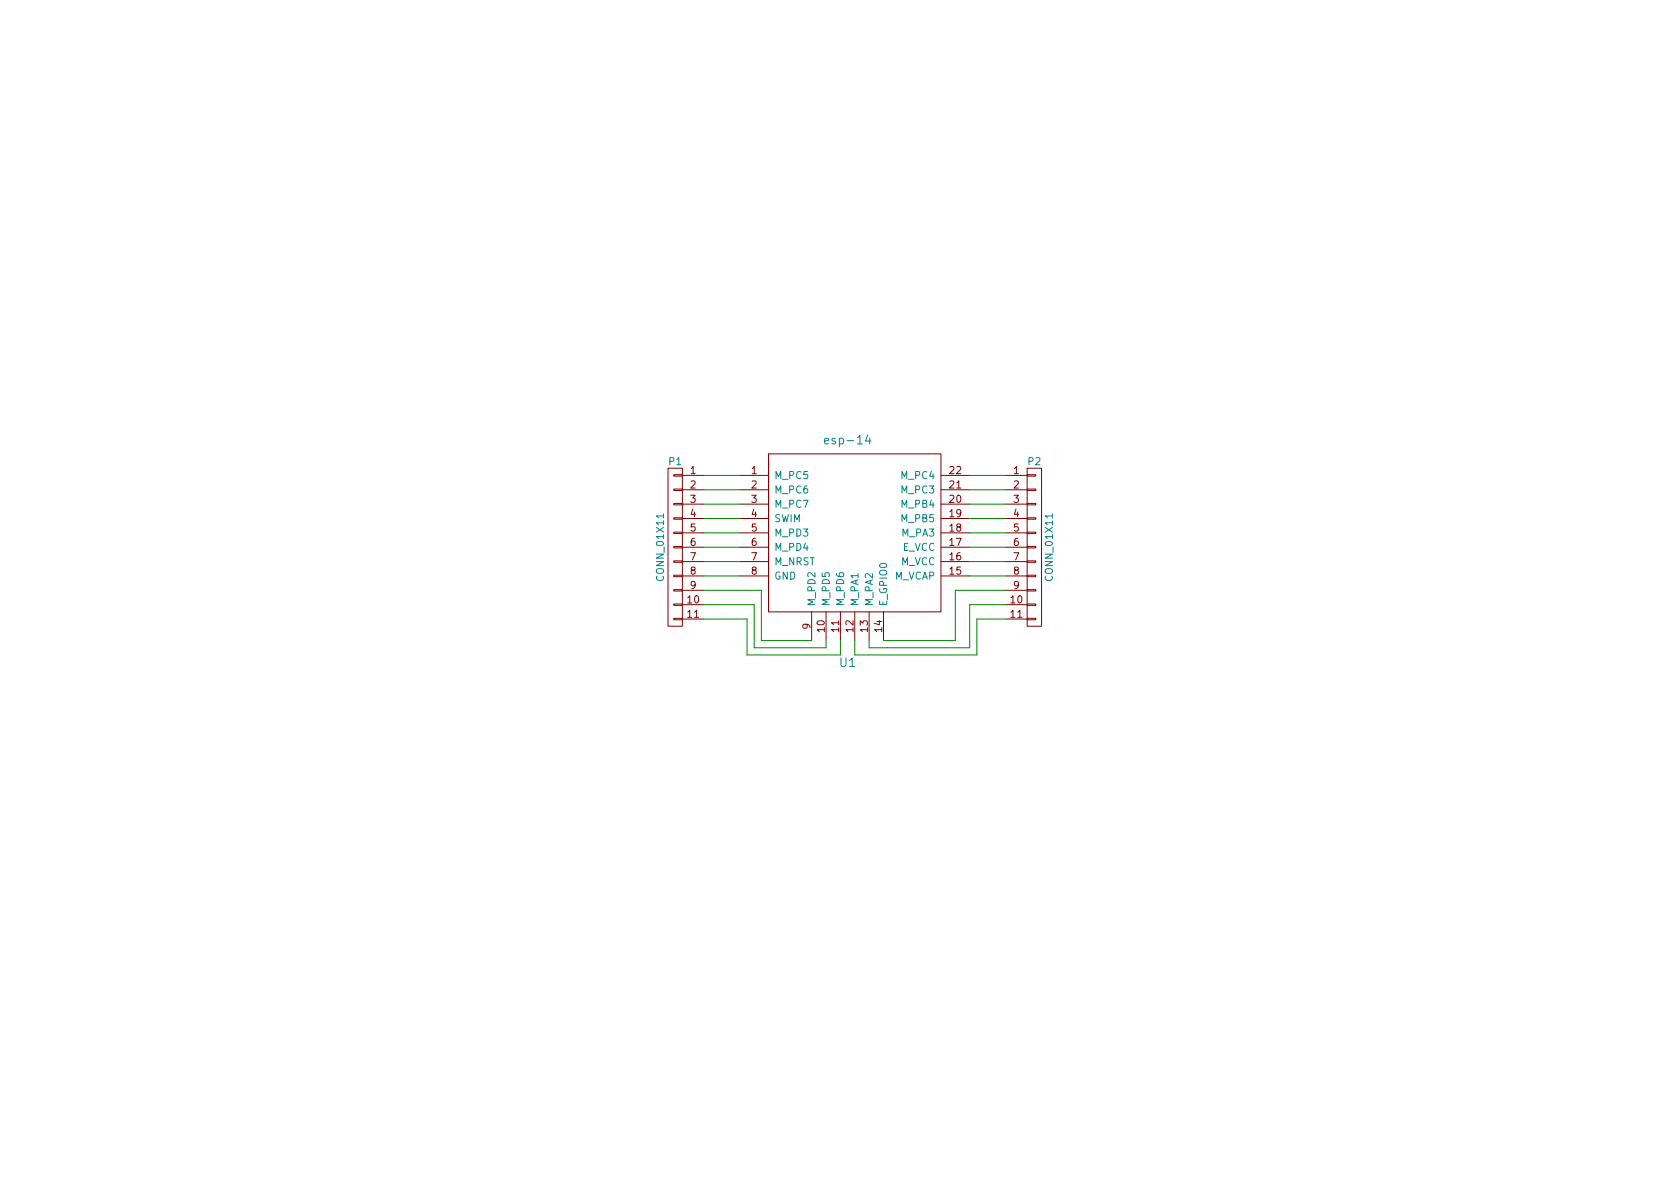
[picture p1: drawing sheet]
EESchema Schematic File Version 2
LIBS:power
LIBS:device
LIBS:transistors
LIBS:conn
LIBS:linear
LIBS:regul
LIBS:74xx
LIBS:cmos4000
LIBS:adc-dac
LIBS:memory
LIBS:xilinx
LIBS:microcontrollers
LIBS:dsp
LIBS:microchip
LIBS:analog_switches
LIBS:motorola
LIBS:texas
LIBS:intel
LIBS:audio
LIBS:interface
LIBS:digital-audio
LIBS:philips
LIBS:display
LIBS:cypress
LIBS:siliconi
LIBS:opto
LIBS:atmel
LIBS:contrib
LIBS:valves
LIBS:esp-14
EELAYER 25 0
EELAYER END
$Descr A4 11693 8268
encoding utf-8
Sheet 1 1
Title ""
Date ""
Rev ""
Comp ""
Comment1 ""
Comment2 ""
Comment3 ""
Comment4 ""
$EndDescr
$Comp
L esp-14 U1
U 1 1
P 5950 3700
F 0 "U1" H 5900 2800 60  0000 C CNN
F 1 "esp-14" H 5900 4350 60  0000 C CNN
F 2 "elliot:esp-14" H 5500 3900 60  0001 C CNN
F 3 "" H 5500 3900 60  0001 C CNN
	1    5950 3700
	1    0    0    -1  
$EndComp
$Comp
L CONN_01X11 P2
U 1 1
P 7200 3800
F 0 "P2" H 7200 4400 50  0000 C CNN
F 1 "CONN_01X11" V 7300 3800 50  0000 C CNN
F 2 "Pin_Headers:Pin_Header_Straight_1x11" H 7200 3800 50  0001 C CNN
F 3 "" H 7200 3800 50  0000 C CNN
	1    7200 3800
	1    0    0    -1  
$EndComp
$Comp
L CONN_01X11 P1
U 1 1
P 4700 3800
F 0 "P1" H 4700 4400 50  0000 C CNN
F 1 "CONN_01X11" V 4800 3800 50  0000 C CNN
F 2 "Pin_Headers:Pin_Header_Straight_1x11" H 4700 3800 50  0001 C CNN
F 3 "" H 4700 3800 50  0000 C CNN
	1    4700 3800
	-1   0    0    -1  
$EndComp
Wire Wire Line
	4900 3300 5150 3300
Wire Wire Line
	5150 3400 4900 3400
Wire Wire Line
	4900 3500 5150 3500
Wire Wire Line
	5150 3600 4900 3600
Wire Wire Line
	4900 3700 5150 3700
Wire Wire Line
	5150 3800 4900 3800
Wire Wire Line
	4900 3900 5150 3900
Wire Wire Line
	5150 4000 4900 4000
Wire Wire Line
	5650 4450 5300 4450
Wire Wire Line
	5300 4450 5300 4100
Wire Wire Line
	5300 4100 4900 4100
Wire Wire Line
	5750 4450 5750 4500
Wire Wire Line
	5750 4500 5250 4500
Wire Wire Line
	5250 4500 5250 4200
Wire Wire Line
	5250 4200 4900 4200
Wire Wire Line
	5850 4450 5850 4550
Wire Wire Line
	5850 4550 5200 4550
Wire Wire Line
	5200 4550 5200 4300
Wire Wire Line
	5200 4300 4900 4300
Wire Wire Line
	5950 4450 5950 4550
Wire Wire Line
	5950 4550 6800 4550
Wire Wire Line
	6800 4550 6800 4300
Wire Wire Line
	6800 4300 7000 4300
Wire Wire Line
	6050 4450 6050 4500
Wire Wire Line
	6050 4500 6750 4500
Wire Wire Line
	6750 4500 6750 4200
Wire Wire Line
	6750 4200 7000 4200
Wire Wire Line
	6150 4450 6650 4450
Wire Wire Line
	6650 4450 6650 4100
Wire Wire Line
	6650 4100 7000 4100
Wire Wire Line
	6750 4000 7000 4000
Wire Wire Line
	6750 3900 7000 3900
Wire Wire Line
	6750 3800 7000 3800
Wire Wire Line
	6750 3700 7000 3700
Wire Wire Line
	6750 3600 7000 3600
Wire Wire Line
	6750 3500 7000 3500
Wire Wire Line
	6750 3400 7000 3400
Wire Wire Line
	6750 3300 7000 3300
$EndSCHEMATC
